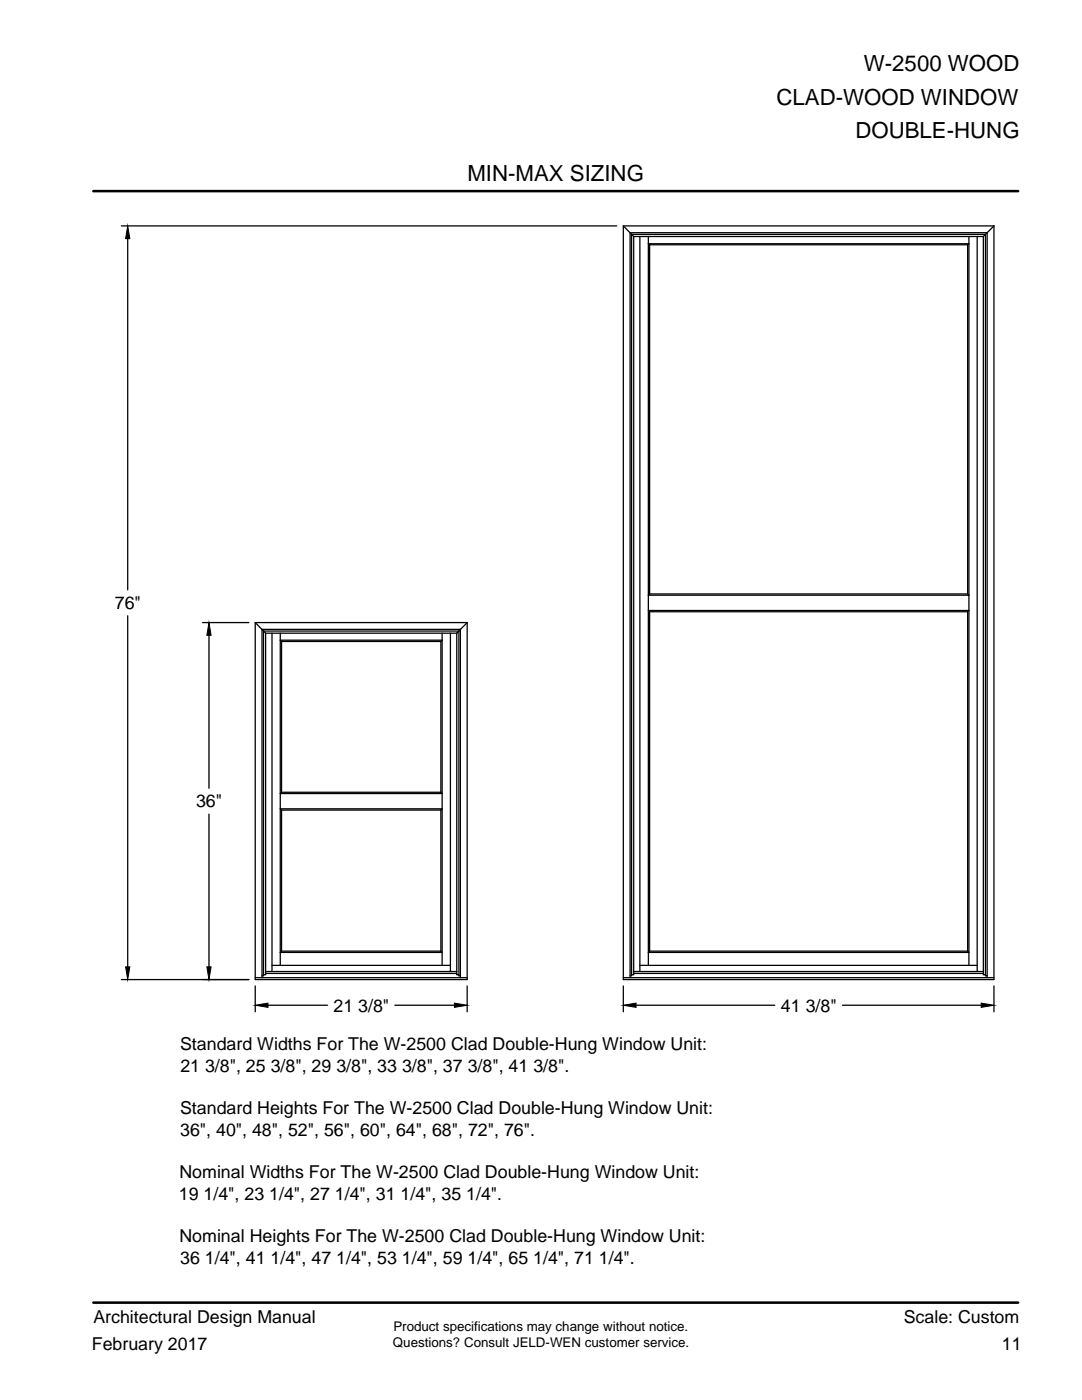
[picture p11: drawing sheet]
<svg xmlns="http://www.w3.org/2000/svg" width="216mm" height="279mm" viewBox="0 0 216 279" stroke-linecap="round" stroke-linejoin="round" font-family="sans-serif">
<g fill="none" stroke="#000" stroke-width=".25">
<path d="M24.2 45.1h98.9M25.5 47.6v70.1M124.4 45.1v150.4h73.9v-150.4M124.4 45.1h73.9M124.4 45.1l2 2.1M126.4 47.2v147.3h-.4M126.4 47.2h69.8M127.7 47.2v146.7M129.4 48.6h63.9l-.2 .3h-63.5zM129.4 47.2v145.5M129.6 48.9v69.6M193.1 48.9v69.6"/>
<path d="M193.3 47.2v145.5M195 47.2v146.7M196.2 47.2v147.3h.4M198.3 45.1l-2.1 2.1M129.6 118.5l-.2 .3h63.9l-.2-.3M129.6 118.5h63.5M25.5 122.9v70.1M40.4 124.2h9.3M41.7 126.8v30.5M50.9 124.2v71.3h42.3v-71.3M50.9 124.2h42.3M50.9 124.2l2.1 2.2"/>
<path d="M53 126.4v68.1h-.4M53 126.4h38.1M54.3 126.4v67.5M55.9 126.4v66.3M56.2 128v30.1M56.2 128l-.3-.2h32.3l-.2 .2M56.2 128h31.8M88 128v30.1M88.2 126.4v66.3M89.9 126.4v67.5M91.1 126.4v68.1h.5M93.2 124.2l-2.1 2.2"/>
<path d="M129.6 122.1l-.2-.3h63.9l-.2 .3M129.6 122.1h63.5M129.6 122.1v67.7M193.1 122.1v67.7M56.2 158.1l-.3 .3h32.3l-.2-.3M56.2 158.1h31.8M41.7 162.5v30.5M56.2 161.7v28.1M56.2 161.7l-.3-.3h32.3l-.2 .3M56.2 161.7h31.8M88 161.7v28.1M24.2 195.5h25.5"/>
<path d="M50.9 196.8v5.1M50.9 195.1h42.3M52.3 195.1v-69.5h39.6v69.5M52.3 194.7h.3v-68.8h39v68.8h.3M53 193.9h38.1M53 194.3h38.1M54.3 192.7h35.6M56.2 189.8l-.3 .3h32.3l-.2-.3M56.2 189.8h31.8M93.2 196.8v5.1M124.4 195.1h73.9M124.4 196.8v5.1"/>
<path d="M125.7 194.7h.3v-147.9h70.6v147.9h.4M125.7 195.1v-148.7h71.3v148.7M126.4 193.9h69.8M126.4 194.3h69.8M127.7 192.7h67.3M129.6 189.8l-.2 .3h63.9l-.2-.3M129.6 189.8h63.5M198.3 196.8v5.1M53.5 200.6h11.9M78.8 200.6h11.9M126.9 200.6h27.7M168.1 200.6h27.7"/>
</g>
<path d="M25.5 45.1l.4 2.5h-.8zM41.7 124.2l.4 2.6h-.8zM25.1 193h.8l-.4 2.5zM41.3 193h.8l-.4 2.5zM50.9 200.6l2.6-.4v.8zM90.7 200.2l2.5 .4-2.5 .4zM124.4 200.6l2.5-.4v.8zM195.8 200.2l2.5 .4-2.5 .4z" fill="#000" stroke="#000" stroke-width=".2"/>
<path d="M18.6 38.1h184.6M18.6 260h184.6" fill="none" stroke="#000" stroke-width=".51"/>
<g font-size="4.4">
<text x="172.4" y="14.1">W-2500 WOOD</text>
<text x="154.9" y="20.9">CLAD-WOOD WINDOW</text>
<text x="170.7" y="27.6">DOUBLE-HUNG</text>
<text x="93.3" y="36">MIN-MAX SIZING</text>
</g>
<g font-size="3.5">
<text x="22.9" y="121.5">76&quot;</text>
<text x="39.1" y="161.1">36&quot;</text>
<text x="66.5" y="201.9">21 3/8&quot;</text>
<text x="155.8" y="201.9">41 3/8&quot;</text>
<text x="35.9" y="209.6">Standard Widths For The W-2500 Clad Double-Hung Window Unit:</text>
<text x="36" y="213.9">21 3/8&quot;, 25 3/8&quot;, 29 3/8&quot;, 33 3/8&quot;, 37 3/8&quot;, 41 3/8&quot;.</text>
<text x="35.9" y="222.4">Standard Heights For The W-2500 Clad Double-Hung Window Unit:</text>
<text x="35.9" y="226.7">36&quot;, 40&quot;, 48&quot;, 52&quot;, 56&quot;, 60&quot;, 64&quot;, 68&quot;, 72&quot;, 76&quot;.</text>
<text x="35.7" y="239.4">19 1/4&quot;, 23 1/4&quot;, 27 1/4&quot;, 31 1/4&quot;, 35 1/4&quot;.</text>
<text x="35.8" y="235.2">Nominal Widths For The W-2500 Clad Double-Hung Window Unit:</text>
<text x="35.8" y="247.9">Nominal Heights For The W-2500 Clad Double-Hung Window Unit:</text>
<text x="35.9" y="252.2">36 1/4&quot;, 41 1/4&quot;, 47 1/4&quot;, 53 1/4&quot;, 59 1/4&quot;, 65 1/4&quot;, 71 1/4&quot;.</text>
<text x="180.3" y="264">Scale: Custom</text>
<text x="18.3" y="269.3">February 2017</text>
<text x="18.6" y="264">Architectural Design Manual</text>
<text x="199.9" y="269.3">11</text>
</g>
<g font-size="2.7">
<text x="78.4" y="268.9">Questions? Consult JELD-WEN customer service.</text>
<text x="78.5" y="265.7">Product specifications may change without notice.</text>
</g>
</svg>
